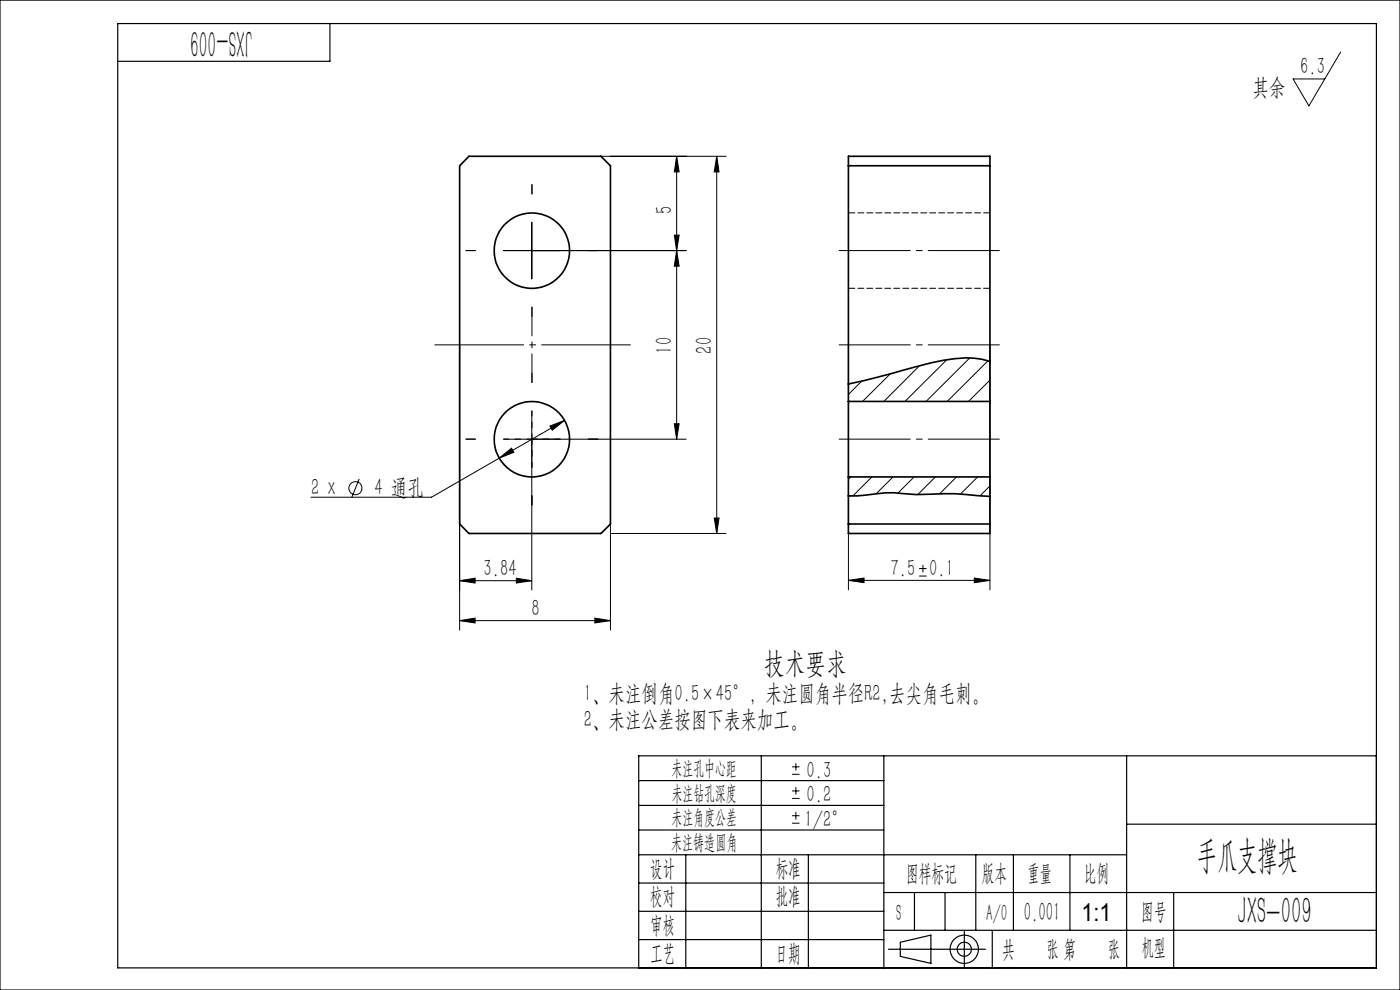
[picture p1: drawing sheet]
<svg xmlns="http://www.w3.org/2000/svg" width="297mm" height="210mm" viewBox="0 0 297 210" stroke-linecap="round" stroke-linejoin="round" font-family="sans-serif">
<g fill="none" stroke="#000" stroke-width=".21">
<path d="M284.4 11l-6.7 11.5-3.4-5.8h6.8M127.5 33.2h26.5M143.5 33.2l.6 3.3h-1zM143.5 33.2v60M152 33.2l.5 3.3h-1zM152 33.2v80M106.8 53.2h38.8M112.8 47.2v12M143.1 49.9h1l-.6 3.3zM143.5 53.2l.6 3.3h-1zM97.5 73.2v60.5M129.5 73.2v60.5"/>
<path d="M180 73.2v51.9M188.9 79.3l-5.9 5.9M195.1 77.6l-7.6 7.6M200.8 76.3l-8.8 8.9M205.7 75.9l-9.2 9.3M209.6 76.5l-8.7 8.7M210 73.2v51.9M105.9 97.2l2.6-2.1 .5 .8zM106.8 93.2h38.8M112.8 87.2v38M116.7 90.4l3.1-1.2-2.6 2.1zM119.8 89.2l-28.3 16.3h-25.5"/>
<path d="M143.1 89.9h1l-.6 3.3zM182.8 80.8l-2.8 2.9M210 80.6l-4.5 4.6M210 85.1l-.1 .1M76.2 101.6l-1.6 3.9M129.5 113.2h24.5M151.5 109.9h1l-.5 3.3zM180.5 101.2l-.5 .4M185 101.2l-4.1 4M189.4 101.2l-3.5 3.5M193.9 101.2l-3.4 3.4M195.8 119.8v1.6"/>
<path d="M198.4 101.2l-3.7 3.7M202.9 101.2l-3.6 3.6M207.4 101.2l-3.6 3.6M210 103.1l-2.1 2.1M97.5 123.2l3.3-.5v1zM97.5 123.2h15.3M97.5 131.6l3.3-.5v1zM97.5 131.6h32M109.5 122.7l3.3 .5-3.3 .5zM126.2 131.1l3.3 .5-3.3 .5zM180 123.1l3.3-.5v1zM180 123.1h30"/>
<path d="M195 122.2h1.6M195 120.6h1.6M206.7 122.6l3.3 .5-3.3 .5zM168 164.2h1.6M168 162.7h1.6M168 169.4h1.6M168 167.8h1.6M168 174.6h1.6M168 173h1.6M168.8 161.9v1.5M168.8 167v1.5M168.8 172.3v1.5"/>
<circle cx="75.4" cy="103.6" r="1.39"/>
</g>
<g fill="none" stroke="#000" stroke-width=".25">
<path d="M0 0h297v210h-297zM25 5h267v200.3h-267zM70 5v8h-45M135.5 176.1h52M135.5 165.6h52M135.5 170.8h52M161.5 160.3v45M187.5 160.3v45M239 160.3v45M239 174.8h53M292 160.3h-156.5v45M135.5 181.3h103.5"/>
<path d="M135.5 199.3h52M135.5 193.3h52M135.5 187.3h52M145.5 181.3v24M171.5 181.3v24M187.5 189.3h104.5M187.5 197.3h104.5M191 199.9l6.5-1.5v6l-6.5-1.5zM194 189.3v8M200.5 189.3v8M204.6 197.5v7.7M207 181.3v16"/>
<path d="M210.5 197.3v8M215 181.3v16M227 181.3v16M249 189.3v16M188.5 201.4h20.6"/>
<circle cx="204.6" cy="201.4" r="3"/>
<circle cx="204.6" cy="201.4" r="1.49"/>
</g>
<path d="M100.8 53.2h-1.9M112.8 41.2v-2M124.8 53.2h2M112.8 65.2v2M100.8 93.2h-1.9M112.8 81.2v-2M124.8 93.2h2M112.8 105.2v2" fill="none" stroke="#000" stroke-width=".21" stroke-dasharray="30.5 1.3 1.3 1.3"/>
<path d="M112.8 93.2h6.1M112.8 93.2v-6M112.8 93.2h-6M112.8 93.2v6" fill="none" stroke="#000" stroke-width=".21" stroke-dasharray="30.5 1.3 1.3 1.3" stroke-dashoffset="29.4"/>
<path d="M112.8 65.2v16" fill="none" stroke="#000" stroke-width=".21" stroke-dasharray="30.5 1.3 1.3 1.3" stroke-dashoffset="24.4"/>
<path d="M178 53.2h34M212 73.2h-34M178 93.2h34" fill="none" stroke="#000" stroke-width=".21" stroke-dasharray="30.5 1.3 1.3 1.3" stroke-dashoffset="15.4"/>
<path d="M133.7 73.2h-41.5" fill="none" stroke="#000" stroke-width=".21" stroke-dasharray="30.5 1.3 1.3 1.3" stroke-dashoffset="11.6"/>
<g fill="#000">
<path d="M152 33.2l.5 3.3h-1zM151.5 109.9h1l-.5 3.3zM143.5 53.2l.6 3.3h-1zM143.1 89.9h1l-.6 3.3zM143.5 33.2l.6 3.3h-1zM143.1 49.9h1l-.6 3.3z"/>
<path d="M116.7 90.4l.5 .9 2.6-2.1zM105.9 97.2l3.1-1.3-.5-.8z"/>
<path d="M97.5 123.2l3.3-.5v1zM109.5 122.7l3.3 .5-3.3 .5z"/>
<path d="M126.2 131.1l3.3 .5-3.3 .5zM97.5 131.6l3.3-.5v1zM206.7 122.6l3.3 .5-3.3 .5zM180 123.1l3.3-.5v1z"/>
</g>
<g fill="none" stroke="#000" stroke-width=".35">
<path d="M99.5 33.2h28l2 2v76l-2 2h-28l-2-2v-76zM180 35.2h30M210 76.7a18.8 18.8 0 0 0-9.9-.3l-2.6 .6-14.5 3.8-3 .6M180 85.2v16M180 85.2v-52h30v52M180 85.2h30M210 85.2v16M180 105.2l3.8-.2a25.3 25.3 0 0 1 7.7-.3l2.8 .2a75.4 75.4 0 0 1 13.2 .3l2.5 .1M180 101.2v12h30v-12M180 111.2h30M180 101.2h30"/>
<circle cx="112.8" cy="53.2" r="8"/>
<circle cx="112.8" cy="93.2" r="8"/>
</g>
<path d="M210 45.2h-30M180 61.2h30" fill="none" stroke="#000" stroke-width=".21" stroke-dasharray="1.3 .6" stroke-dashoffset="-.1"/>
<g font-size="8.1">
<text x="53.6" y="6.3" transform="rotate(-180 53.6 6.3)">JXS-009</text>
<text x="253.9" y="184.2">手爪支撑块</text>
<text x="262.5" y="196.1">JXS-009</text>
</g>
<text font-size="6.3" x="162.1" y="142.7">技术要求</text>
<text font-size="5.6" x="217.2" y="195.4">0.001</text>
<text font-size="5.2" x="229.5" y="195.4">1:1</text>
<g font-size="5">
<text x="275.8" y="15.7">6.3</text>
<text x="265.7" y="20.1">其余</text>
<text x="142.6" y="45.4" transform="rotate(-90 142.6 45.4)">5</text>
<text x="142.6" y="75" transform="rotate(-90 142.6 75)">10</text>
<text x="151.1" y="75" transform="rotate(-90 151.1 75)">20</text>
<text x="66" y="105">2 x</text>
<text x="79.5" y="105">4 通孔</text>
<text x="102.6" y="122.2">3.84</text>
<text x="188.9" y="122.1">7.5</text>
<text x="197.1" y="122.1">0.1</text>
<text x="112.8" y="130.6">8</text>
<text x="123.9" y="148.6">1、未注倒角0.5×45°，未注圆角半径R2,去尖角毛刺。</text>
<text x="123.9" y="154.1">2、未注公差按图下表来加工。</text>
<text x="171.1" y="165">0.3</text>
<text x="171.1" y="170.2">0.2</text>
<text x="170.7" y="175.4">1/2°</text>
<text x="138" y="185.9">设计</text>
<text x="164.6" y="185.9">标准</text>
<text x="137.9" y="191.8">校对</text>
<text x="164.6" y="191.8">批准</text>
<text x="192.2" y="187">图样标记</text>
<text x="208.3" y="187">版本</text>
<text x="218" y="187">重量</text>
<text x="229.9" y="187">比例</text>
<text x="138" y="197.9">审核</text>
<text x="190.1" y="195.4">S</text>
<text x="209.2" y="195.4">A/0</text>
<text x="242.1" y="194.9">图号</text>
<text x="138" y="203.9">工艺</text>
<text x="164.5" y="203.9">日期</text>
<text x="212.6" y="202.9">共</text>
<text x="222" y="202.9">张 第</text>
<text x="235" y="202.9">张</text>
<text x="242.2" y="202.6">机型</text>
</g>
<g font-size="4.4">
<text x="142.5" y="164.4">未注孔中心距</text>
<text x="142.5" y="169.6">未注钻孔深度</text>
<text x="142.4" y="174.8">未注角度公差</text>
<text x="142.4" y="180.1">未注铸造圆角</text>
</g>
</svg>
